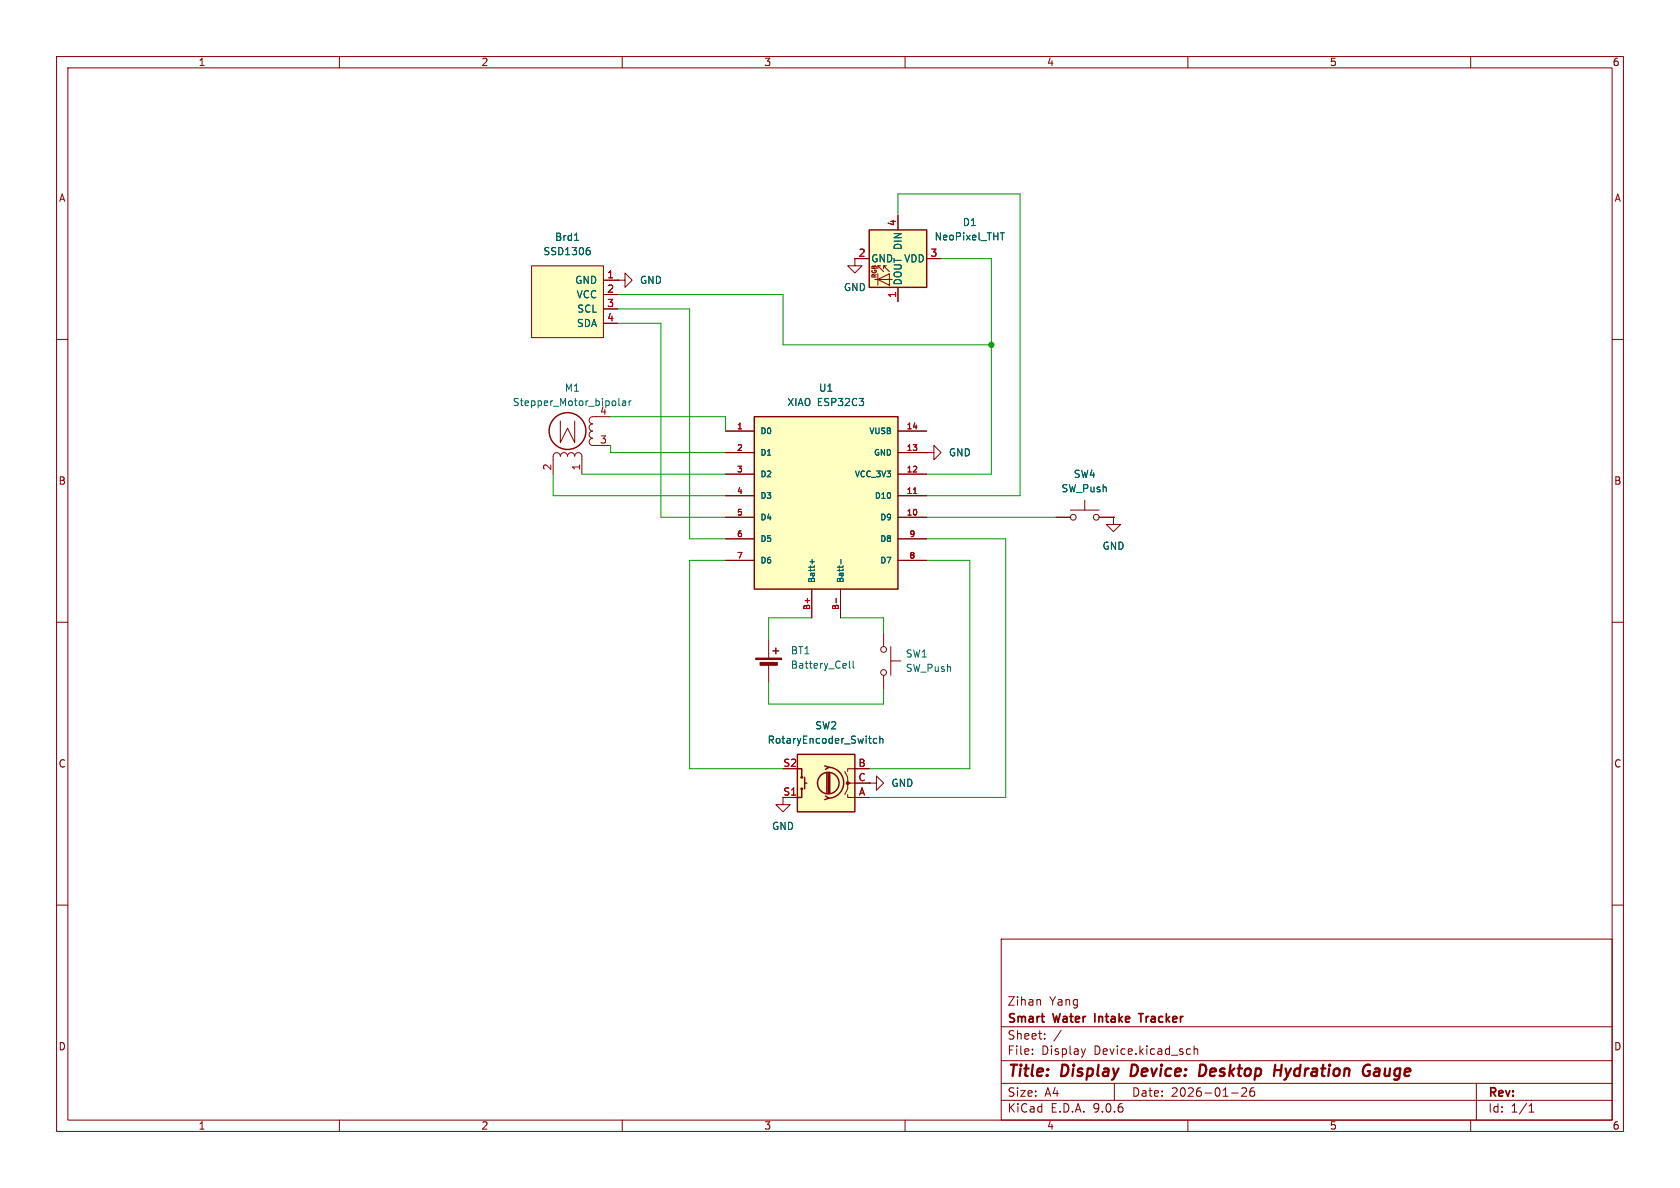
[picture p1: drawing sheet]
<svg xmlns="http://www.w3.org/2000/svg" width="297mm" height="210mm" viewBox="0 0 297 210" stroke-linecap="round" stroke-linejoin="round" font-family="sans-serif">
<g fill="none" stroke="#840000" stroke-width=".18">
<path d="M10 10h277v190h-277zM12 12h273v186h-273zM60 10v2M110 10v2M160 10v2M210 10v2M260 10v2M151.1 45.7v1.3h1.3l-1.3 1.3-1.2-1.3h1.2M10 60h2M285 60h2M163.8 80h1.3v-1.3l1.3 1.3-1.3 1.3v-1.3M163.8 80h.1"/>
<path d="M10 110h2M285 110h2M153.7 138.4h1.2v-1.2l1.3 1.2-1.3 1.3v-1.3M153.7 138.4h.1M10 160h2M177 166h108v32h-108zM183.7 176.7l.3 .2v.8M285 160h2M60 198v2M110 198v2M160 198v2M177 194.5h108"/>
<path d="M177 191.5h108M177 187.5h108M177 181.5h108M182.5 186.3v.1M182.5 185.5v.1M184.7 183.6v.1M184.7 182.8v.1M187.6 182.1l-1.3 2M191.9 185.4l-.4 1M197 191.5v3M210 198v2M210 185.4l.5 .1"/>
<path d="M210.5 186.3l-.5 .1M211.1 185.5l.2-.1 .4 .1v.9M211.1 184.9v1.5M217.7 193.2h1.2M220.3 192.4v.5l-.8 .9h.9M221.2 192.4a1.17 1.17 0 0 0-.1 1.3h.6l.1-.5-.3-.3h-.4l-.1 .3M260 198v2M261 191.5v6.5M270.3 196.6h.9M270.3 195.5l.4-.4v1.5"/>
</g>
<path d="M200.1 188.2l-.2 2h.4M213 188.3l-.8-.1-.2 2h.4l.6-.3M225.3 189.2h1.2M226.6 188.2l-.3 2M241.4 188.3l.3-.1 .5 .1M241.8 189.4h.4l-.1 .6-.4 .2M243.7 188.9l-.6 .1M243.7 189.4h-.5a.4 .4 0 0 0-.3 .4 .4 .4 0 0 0 .2 .4h.5" fill="none" stroke="#840000" stroke-width=".4"/>
<path d="M184.1 179.7h.5M193.6 179.2v1.5M201.3 179.2h.8M201.7 179.2v1.5M184.5 180.7h.1" fill="none" stroke="#840000" stroke-width=".3"/>
<path d="M153.7 40.6h10.1v10.2h-10.1z" fill="#ffffc2"/>
<g fill="none" stroke="#840000" stroke-width=".18">
<path d="M158.7 38.1v2.5M151.1 45.7h2.6M154.7 49.4h3M155.2 49.4l2-1v2zM155.2 48.4v2M155.7 47h-.5l1 1M156.2 47v.5M156.7 47h-.5l1 1M158.7 50.8v2.5M163.8 45.7h2.6M99.1 74.4v3.8l1.2-2.5 1.3 2.5v-3.8M104.8 74.9a.64 .64 0 0 0-.7 .7 .64 .64 0 0 0 .7 .6 .64 .64 0 0 0-.7 .6 .64 .64 0 0 0 .7 .7 .63 .63 0 0 0-.7 .6 .63 .63 0 0 0 .7 .6h3.1"/>
<path d="M107.9 73.7h-3.1a.63 .63 0 0 0-.7 .6 .63 .63 0 0 0 .7 .6M97.8 83.8v-3.2a.64 .64 0 0 1 .6-.6 .64 .64 0 0 1 .7 .6 .64 .64 0 0 1 .6-.6 .64 .64 0 0 1 .6 .6 .64 .64 0 0 1 .7-.6 .64 .64 0 0 1 .6 .6 .64 .64 0 0 1 .6-.6 .64 .64 0 0 1 .7 .6v3.2"/>
</g>
<g fill="none" stroke="#840000" stroke-width=".25">
<path d="M153.7 40.6h10.1v10.2h-10.1z"/>
<circle cx="100.3" cy="76.2" r="3.3"/>
</g>
<path d="M176.8 41.1h.8M109.4 70.4v1.1l.2 .2M110.1 70.9h.5v.8M110.6 71.2h-.4l-.2 .2 .2 .3 .4-.1M111.2 70.9v.8M111.6 70.9l-.4 .2" fill="none" stroke="#006464" stroke-width=".18"/>
<path d="M94 47h12.7v12.7h-12.7z" fill="#ffffc2"/>
<g fill="none" stroke="#840000" stroke-width=".18">
<path d="M94 47h12.7v12.7h-12.7zM106.7 49.5h2.5M106.7 52.1h2.5M106.7 54.6h2.5M106.7 57.2h2.5M109.2 49.5h1.3v-1.2l1.3 1.2-1.3 1.3v-1.3M109.2 49.5h.1M186.7 91.4h2.5M189.2 90.2h5.1M191.8 88.4v1.8M194.3 91.4h2.5M196.8 91.4v1.3h1.3l-1.3 1.3-1.2-1.3h1.2"/>
<path d="M196.8 91.4h.1M156.2 111.8v2.5M156.2 119.4v2.5M157.5 116.8h1.8M157.5 114.3v5.1M138.4 141v1.2h1.3l-1.3 1.3-1.2-1.3h1.2"/>
<circle cx="189.7" cy="91.4" r=".51"/>
<circle cx="193.8" cy="91.4" r=".51"/>
<circle cx="156.2" cy="118.9" r=".51"/>
<circle cx="156.2" cy="114.8" r=".51"/>
</g>
<path d="M101.6 42.5h.7M103.9 44.2h.2l.3 .3-.1 .4-.4 .1M104 43.8h.2" fill="none" stroke="#006464" stroke-width=".18"/>
<path d="M141 133.4h10.1v10.1h-10.1z" fill="#ffffc2"/>
<g fill="none" stroke="#840000" stroke-width=".25">
<path d="M136.7 115.1h1M137.2 114.6v1M141 133.4h10.1v10.1h-10.1zM141 135.9h.7v1.5M141.7 139.4v1.6h-.7M142.2 137.4v2M142.2 138.4h.4M145.8 135.4l.8 .2-.7 .4M146.2 136.7v3.5M146.4 135.6a2.73 2.73 0 0 1 2.8 2.8 2.73 2.73 0 0 1-2.8 2.7M146.4 136.7v3.5M146.7 136.7v3.5"/>
<path d="M145.9 140.7l.7 .4-.8 .3"/>
<circle cx="141.7" cy="139.4" r=".13"/>
<circle cx="141.7" cy="137.4" r=".13"/>
<circle cx="146.4" cy="138.4" r="1.9"/>
</g>
<path d="M135.9 113v3.3M135.9 117.3v3.4M149.4 136.4l.5 1v1h3.8M150.4 138.4h-.5v1l-.5 1.1M153.7 135.9h-3.8v.5M138.4 141h2.6M149.9 140.5v.5h3.8" fill="none" stroke="#840000" stroke-width=".18"/>
<g fill="#840000" stroke="#840000" stroke-width=".18">
<path d="M133.6 116.3h4.6v.3h-4.6z"/>
<path d="M134.4 117.1h3v.5h-3z"/>
<circle cx="149.9" cy="138.4" r=".25"/>
</g>
<path d="M150.2 116.8v1.1l.1 .2M150.8 116.8v1.1l.2 .2M155 130.6l-.4-.1-.2 .3 .1 .5h.5M155.5 130.7l.2-.2 .3 .1 .1 .8M155.5 130.1v1.3" fill="none" stroke="#006464" stroke-width=".18"/>
<path d="M133.3 73.7h25.4v30.4h-25.4z" fill="#ffffc2"/>
<path d="M133.3 73.7h25.4v30.4h-25.4z" fill="none" stroke="#840000" stroke-width=".25"/>
<g fill="none" stroke="#840000" stroke-width=".18">
<path d="M158.7 38.1v2.5M106.7 49.5h2.5M106.7 52.1h2.5M106.7 54.6h2.5M106.7 57.2h2.5M109.2 49.5h.1M151.1 45.7h2.6M158.7 50.8v2.5M163.8 45.7h2.6M128.3 76.2h5M158.7 76.2h5.1M128.3 80h5"/>
<path d="M128.3 83.8h5M128.3 87.6h5M128.3 91.4h5M128.3 95.3h5M128.3 99.1h5M158.7 80h5.1M158.7 83.8h5.1M158.7 87.6h5.1M158.7 91.4h5.1M158.7 95.3h5.1M158.7 99.1h5.1M163.8 80h.1"/>
<path d="M186.7 91.4h2.5M194.3 91.4h2.5M196.8 91.4h.1M143.5 104.1v5.1M148.6 104.1v5.1M151.1 138.4h2.6M151.1 135.9h2.6M153.7 138.4h.1M138.4 141h2.6M151.1 141h2.6"/>
</g>
<path d="M161.5 87.2h.6M147.8 105.8v.8" fill="none" stroke="#a90000" stroke-width=".18"/>
<path d="M101.6 42.5h.7M103.9 44.2h.2l.3 .3-.1 .4-.4 .1M104 43.8h.2M176.8 41.1h.8M143.2 99.3h.8M143.6 98.9v.8M148.7 98.9v.8M155 130.6l-.4-.1-.2 .3 .1 .5h.5M155.5 130.7l.2-.2 .3 .1 .1 .8M155.5 130.1v1.3" fill="none" stroke="#006464" stroke-width=".18"/>
<g fill="none" stroke="#009600" stroke-width=".18">
<path d="M158.7 38.1v-3.8h21.6v53.3h-16.5M109.2 54.6h12.7v40.7h6.4M109.2 52.1h29.2v8.9h36.9M109.2 57.2h7.6v34.2h11.5M166.4 45.7h8.9v38.1h-11.5M107.9 73.7h20.4v2.5M107.9 78.7v1.3h20.4M97.8 83.8v3.8h30.5M102.9 83.8h25.4M128.3 99.1h-6.4v36.8h16.5M163.8 95.3h14v45.7h-24.1M163.8 91.4h22.9"/>
<path d="M163.8 99.1h7.6v36.8h-17.7M143.5 109.2h-7.6v3.8M148.6 109.2h7.6v2.6M135.9 120.7v3.8h20.3v-2.6"/>
</g>
<circle cx="175.3" cy="61" r=".46" fill="#009600" stroke="#009600" stroke-width=".18"/>
<g font-size="2.8" fill="#840000">
<text x="178" y="190.9">Title:</text>
<text x="187.7" y="190.9">Display</text>
<text x="200.7" y="190.9">Device:</text>
<text x="213.6" y="190.9">Desktop</text>
<text x="227.7" y="190.9">Hydration</text>
<text x="244.2" y="190.9">Gauge</text>
</g>
<g font-size="2.1" fill="#840000">
<text x="178" y="178">Zihan</text>
<text x="185.5" y="178">Yang</text>
<text x="178" y="184">Sheet:</text>
<text x="178" y="181.2">Smart</text>
<text x="186.3" y="181.2">Water</text>
<text x="194.2" y="181.2">Intake</text>
<text x="202.7" y="181.2">Tracker</text>
<text x="178" y="186.7">File:</text>
<text x="184.1" y="186.7">Display</text>
<text x="193.5" y="186.7">Device.kicad_sch</text>
<text x="178" y="196.9">KiCad</text>
<text x="178" y="194.1">Size:</text>
<text x="184.7" y="194.1">A4</text>
<text x="185.7" y="196.9">E.D.A.</text>
<text x="193.3" y="196.9">9.0.6</text>
<text x="200" y="194.1">Date:</text>
<text x="207" y="194.1">2026-01-26</text>
<text x="263" y="194.3">Rev:</text>
<text x="263" y="196.9">Id:</text>
<text x="267.1" y="196.9">1/1</text>
</g>
<g font-size="1.8" fill="#840000">
<text x="35" y="11.9">1</text>
<text x="85" y="11.9">2</text>
<text x="135" y="11.9">3</text>
<text x="185" y="11.9">4</text>
<text x="235" y="11.9">5</text>
<text x="285" y="11.9">6</text>
<text x="10.3" y="35.9">A</text>
<text x="285.3" y="35.9">A</text>
<text x="10.3" y="85.9">B</text>
<text x="285.3" y="85.9">B</text>
<text x="10.3" y="135.9">C</text>
<text x="285.3" y="135.9">C</text>
<text x="138.4" y="140.7">S1</text>
<text x="10.3" y="185.9">D</text>
<text x="285.3" y="185.9">D</text>
<text x="35" y="199.9">1</text>
<text x="85" y="199.9">2</text>
<text x="135" y="199.9">3</text>
<text x="185" y="199.9">4</text>
<text x="235" y="199.9">5</text>
<text x="285" y="199.9">6</text>
</g>
<g font-size="1.8" fill="#a90000">
<text x="158.5" y="40.1" transform="rotate(-90 158.5 40.1)">4</text>
<text x="151.7" y="45.5">2</text>
<text x="164.4" y="45.5">3</text>
<text x="107.2" y="49.3">1</text>
<text x="107.2" y="51.8">2</text>
<text x="158.5" y="52.8" transform="rotate(-90 158.5 52.8)">1</text>
<text x="107.2" y="54.4">3</text>
<text x="107.2" y="56.9">4</text>
<text x="97.5" y="83.3" transform="rotate(-90 97.5 83.3)">2</text>
<text x="102.6" y="83.3" transform="rotate(-90 102.6 83.3)">1</text>
<text x="106" y="78.5">3</text>
<text x="138.4" y="135.6">S2</text>
<text x="151.7" y="135.6">B</text>
<text x="151.7" y="138.2">C</text>
<text x="151.8" y="140.7">A</text>
</g>
<g font-size="1.8" fill="#006464">
<text x="170.1" y="40.2">D1</text>
<text x="96" y="45.3">SSD1306</text>
<text x="98" y="42.8">Brd1</text>
<text x="153.9" y="46.6">GND</text>
<text x="159.7" y="46.6">VDD</text>
<text x="165.1" y="42.7">NeoPixel_THT</text>
<text x="101.6" y="50.4">GND</text>
<text x="101.8" y="52.9">VCC</text>
<text x="113" y="50.4">GND</text>
<text x="149.1" y="51.7">GND</text>
<text x="159.6" y="50.5" transform="rotate(-90 159.6 50.5)">DOUT DIN</text>
<text x="101.9" y="58">SDA</text>
<text x="102" y="55.5">SCL</text>
<text x="90.6" y="72">Stepper_Motor_bipolar</text>
<text x="99.7" y="69.4">M1</text>
<text x="139.1" y="72">XIAO ESP32C3</text>
<text x="144.7" y="69.4">U1</text>
<text x="106" y="73.4">4</text>
<text x="167.6" y="80.9">GND</text>
<text x="187.6" y="87.2">SW_Push</text>
<text x="189.7" y="84.7">SW4</text>
<text x="194.8" y="97.4">GND</text>
<text x="139.7" y="115.9">BT1</text>
<text x="139.7" y="118.4">Battery_Cell</text>
<text x="160" y="116.4">SW1</text>
<text x="160" y="119">SW_Push</text>
<text x="135.6" y="131.7">RotaryEncoder_Switch</text>
<text x="144" y="129.1">SW2</text>
<text x="157.5" y="139.3">GND</text>
<text x="136.4" y="146.9">GND</text>
</g>
<g font-size="1.4" fill="#a90000">
<text x="130.2" y="75.9">1</text>
<text x="160.2" y="75.9">14</text>
<text x="130.2" y="79.8">2</text>
<text x="130.2" y="83.6">3</text>
<text x="160.2" y="79.8">13</text>
<text x="160.2" y="83.6">12</text>
<text x="130.2" y="87.4">4</text>
<text x="160.2" y="87.4">11</text>
<text x="130.2" y="91.2">5</text>
<text x="130.2" y="95">6</text>
<text x="160.2" y="91.2">10</text>
<text x="160.7" y="95">9</text>
<text x="130.2" y="98.8">7</text>
<text x="160.7" y="98.8">8</text>
<text x="143.3" y="107.9" transform="rotate(-90 143.3 107.9)">B+</text>
<text x="148.3" y="107.9" transform="rotate(-90 148.3 107.9)">B-</text>
</g>
<g font-size="1.4" fill="#006464">
<text x="134.4" y="76.9">D0</text>
<text x="153.6" y="76.9">VUSB</text>
<text x="134.4" y="80.7">D1</text>
<text x="154.4" y="80.7">GND</text>
<text x="134.4" y="84.6">D2</text>
<text x="134.4" y="88.4">D3</text>
<text x="151" y="84.6">VCC_3V3</text>
<text x="154.5" y="88.4">D10</text>
<text x="134.4" y="92.2">D4</text>
<text x="134.4" y="96">D5</text>
<text x="155.5" y="92.2">D9</text>
<text x="155.5" y="96">D8</text>
<text x="134.4" y="99.8">D6</text>
<text x="155.5" y="99.8">D7</text>
<text x="144.2" y="103.1" transform="rotate(-90 144.2 103.1)">Batt+</text>
<text x="149.3" y="103.1" transform="rotate(-90 149.3 103.1)">Batt-</text>
</g>
<text font-size="1.1" fill="#840000" x="155.2" y="49.3" transform="rotate(-90 155.2 49.3)">RGB</text>
</svg>
